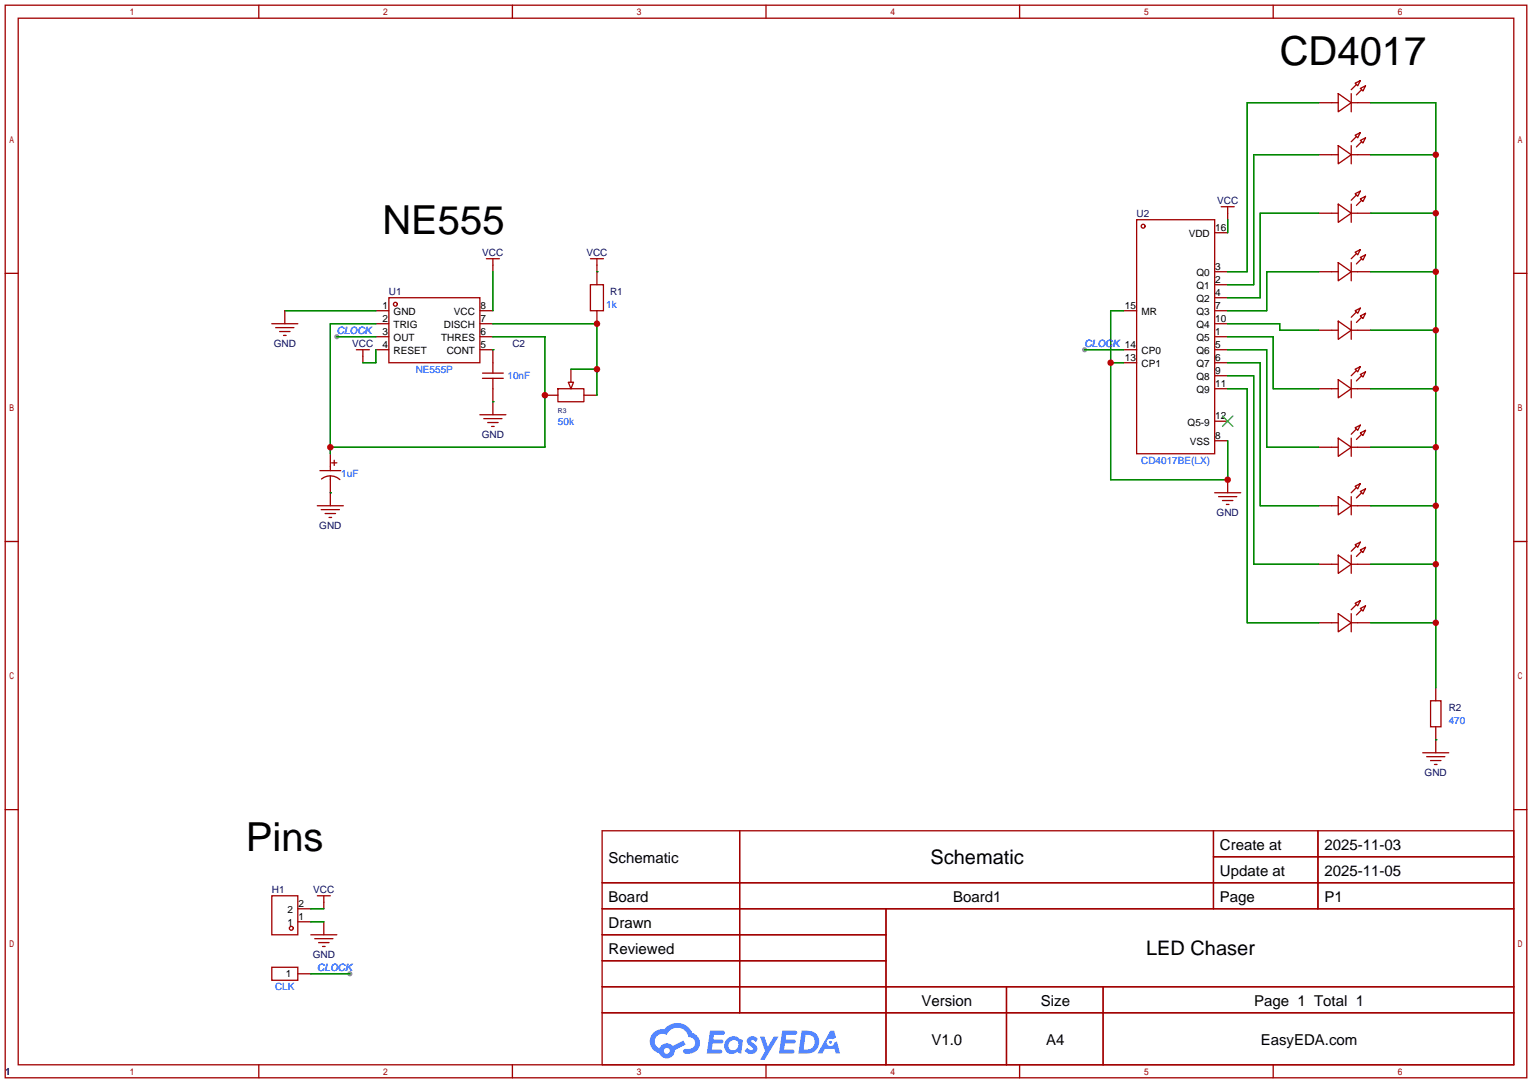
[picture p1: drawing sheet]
<svg xmlns="http://www.w3.org/2000/svg" width="299mm" height="212mm" viewBox="0 0 299 212" stroke-linecap="round" stroke-linejoin="round" font-family="sans-serif">
<g fill="#999">
<circle cx="65.8" cy="65.8" r=".51"/>
<circle cx="68.3" cy="190.2" r=".51"/>
<circle cx="211.8" cy="68.3" r=".51"/>
</g>
<g fill="none" stroke="#a10000" stroke-width=".25">
<path d="M1 1h297.2v209.6h-297.2zM3.6 3.6h292.1v204.4h-292.1zM50.5 1v2.6M100.1 1v2.6M149.6 1v2.6M199.1 1v2.6M248.7 1v2.6M1 53.4h2.6M295.7 53.4h2.5M1 105.8h2.6M295.7 105.8h2.5M1 158.2h2.6"/>
<path d="M295.7 158.2h2.5M117.6 162.3h178.1v45.7h-178.1zM117.6 172.5h178.1M117.6 177.5h178.1M144.5 162.3v35.6M173 177.5v30.5M237 162.3v15.2M237 167.4h58.7M257.4 162.3v15.2M117.6 182.6h55.4M117.6 192.8h178.1M117.6 187.7h55.4"/>
<path d="M117.6 197.9h178.1M196.6 192.8v15.2M215.4 192.8v15.2M50.5 208v2.6M100.1 208v2.6M149.6 208v2.6M199.1 208v2.6M248.7 208v2.6"/>
</g>
<g fill="#5487ff">
<path d="M146.2 202.7a1.3 1.3 0 0 1 1.8 .3l-.4 .6a.54 .54 0 0 0-.9-.2l.1 .2a1.58 1.58 0 0 1 1.1 1.5 1.43 1.43 0 0 1-2.5 .2l.5-.6a.64 .64 0 0 0 .6 .5 .64 .64 0 0 0 .6-.3l-.2-.2a1.35 1.35 0 0 1-.9-1.8z"/>
<path d="M148.5 202.5h.8l.7 2 1.1-2h1l-2.8 4.6h-.9l1-1.7z"/>
<path d="M138.7 201.4h1.6a1.31 1.31 0 0 1 1.3 .2 .4 .4 0 0 1-.4 .5l-1.8 .1-.1 .9h1.7a.4 .4 0 0 1 .3 .4 .4 .4 0 0 1-.4 .4h-1.7l-.2 1.2h.8a1.23 1.23 0 0 1 1.2 .2 .39 .39 0 0 1-.3 .5h-2.7z"/>
<path d="M152.8 201.4h1.6a1.32 1.32 0 0 1 1.3 .2 .39 .39 0 0 1-.4 .5l-1.7 .1-.2 .9h1.7a.4 .4 0 0 1 .3 .4 .4 .4 0 0 1-.4 .4h-1.7l-.2 1.2h.8a1.23 1.23 0 0 1 1.2 .1 .39 .39 0 0 1-.3 .6h-2.7z"/>
<path d="M162.2 201.4h.7l.4 1.3-.7 .4a.75 .75 0 0 0-1.1 .3 .75 .75 0 0 0 .5 1 .75 .75 0 0 0 .9-.7l.6-.2 .6 2.3h-.9l-.2-.9h-1.9l-.5 .9h-.9z"/>
<path d="M156.6 201.4l-.7 4.4h1.5a2.27 2.27 0 0 0 2.6-2.2 2.27 2.27 0 0 0-2.7-2.2zM157.3 202.1a1.5 1.5 0 0 1 1.8 1.6 1.5 1.5 0 0 1-1.9 1.4h-.3z"/>
<path d="M142 203a1.6 1.6 0 0 0-.3 2.3 1.6 1.6 0 0 0 2.3 .2l.8 .3 .3-2.4-.2-.3-.4-.1a1.58 1.58 0 0 0-2.5 0zM142.6 203.5a.99 .99 0 0 1 1.6 .3 .99 .99 0 0 1-.9 1.4 .94 .94 0 0 1-1-.6 .94 .94 0 0 1 .3-1.1z"/>
<path d="M127.6 201.8a2.37 2.37 0 0 0 1.2 4 1.54 1.54 0 0 0 1.7 1 1.54 1.54 0 0 0 1.3-1.6l2.1-1.1-.4-.8-2.1 1a1.57 1.57 0 0 0-2.6 .5 1.5 1.5 0 0 1-.7-2.1 1.5 1.5 0 0 1 2.1-.5 2.23 2.23 0 0 1 2.3-1.4 2.23 2.23 0 0 1 2 1.8 1.16 1.16 0 0 1 1.3 1.1 1.16 1.16 0 0 1-1.1 1.2h-.7a.47 .47 0 0 0-.6 .4 .47 .47 0 0 0 .4 .5 2.17 2.17 0 0 0 2.6-.9 2.17 2.17 0 0 0-.4-2.7l-.8-.4a3.2 3.2 0 0 0-5.4-.7l-1.2 .1zM129.7 205.3a.58 .58 0 0 1 1.1 0 .58 .58 0 0 1-1.1 0z"/>
<circle cx="162.2" cy="203.6" r=".28"/>
</g>
<g fill="none" stroke="#a10000" stroke-width=".25">
<path d="M261.4 18.3l2.5 1.8-2.5 1.7zM263.9 18.3v3.5M264.7 16.3l1-.6-.5 1.1zM264.9 16.5l-1 1M265.7 17.3l1-.5-.5 1zM265.9 17.5l-1 1M257.6 20.1h3.8M257.6 30.2h3.8M261.4 28.4l2.5 1.8-2.5 1.8zM261.4 39.9l2.5 1.8-2.5 1.7zM263.9 20.1h3.8M263.9 28.4v3.6"/>
<path d="M263.9 39.9v3.5M263.9 30.2h3.8M264.7 26.4l1-.5-.5 1zM264.7 37.8l1-.5-.5 1.1zM264.9 26.7l-1 1M264.9 38.1l-1 1M265.7 27.4l1-.5-.5 1zM265.7 38.9l1-.5-.5 1zM265.9 27.7l-1 1M265.9 39.1l-1 1M75.9 58.2h17.8v12.7h-17.8zM95 50.5h2.5"/>
<path d="M96.3 50.5v2.6M115.3 55.6h2.6v5.1h-2.6zM115.3 50.5h2.6M116.6 50.5v5.1M222 42.9h15.2v45.7h-15.2zM237.2 58.2h2.6M237.2 55.6h2.6M237.2 53.1h2.6M237.2 45.5h2.6M238.5 40.4h2.5M239.8 40.4v2.5M257.6 53.1h3.8"/>
<path d="M257.6 41.7h3.8M261.4 51.3l2.5 1.8-2.5 1.8zM263.9 53.1h3.8M263.9 51.3v3.6M263.9 41.7h3.8M264.7 49.3l1-.5-.5 1zM264.9 49.5l-1 1M265.7 50.3l1-.5-.5 1zM265.9 50.5l-1 1.1M53.1 63.2h5.1M53.8 64h3.6M54.6 64.8h2"/>
<path d="M55.4 65.5h.5M55.6 60.7v2.5M69.6 68.3h2.5M70.9 68.3v2.6M73.4 60.7h2.5M73.4 63.2h2.5M73.4 65.8h2.5M73.4 68.3h2.5M93.7 60.7h2.6M93.7 63.2h2.6M93.7 65.8h2.6M93.7 68.3h2.6v4.6"/>
<path d="M94.2 73.9h4.1M94.2 72.9h4.1M96.3 73.9v7.1M106.4 77.2h2.6M109 75.9h5v2.6h-5zM111 74.7h1l-.5 1.2zM111.5 72.1v2.6M114 77.2h2.6M116.6 60.7v2.5M219.5 60.7h2.5M219.5 68.3h2.5M219.5 70.9h2.5"/>
<path d="M237.2 60.7h2.6M237.2 63.2h2.6M237.2 65.8h2.6M237.2 68.3h2.6M237.2 70.9h2.6M237.2 75.9h2.6M237.2 73.4h2.6M257.6 75.9h3.8M257.6 64.5h3.8M261.4 62.7l2.5 1.8-2.5 1.8zM261.4 74.2l2.5 1.7-2.5 1.8zM263.9 75.9h3.8"/>
<path d="M263.9 62.7v3.6M263.9 74.2v3.5M263.9 64.5h3.8M264.7 60.7l1-.5-.5 1zM264.7 72.1l1-.5-.5 1zM264.9 61l-1 1M264.9 72.4l-1 1M265.7 61.7l1-.5-.5 1zM265.7 73.2l1-.6-.5 1.1zM265.9 62l-1 1M265.9 73.4l-1 1M62 98.8h5.1"/>
<path d="M62.5 91.9h4M62.7 99.6h3.6M62.8 93.6a2.74 2.74 0 0 1 3.6 .1M64.5 88.6v3.3M64.5 93v5.8M64.8 90.4h1M65.3 89.9v1M93.7 81h5.1M94.5 81.8h3.5M95.2 82.5h2.1M96 83.3h.5M237.2 86.1h2.6"/>
<path d="M237.2 82.3h2.6M237.2 96.3h5.1M238 97h3.6M238.8 97.8h2M239.5 98.6h.5M239.8 93.7v2.6M257.6 87.4h3.8M257.6 98.8h3.8M261.4 85.6l2.5 1.8-2.5 1.8zM261.4 97l2.5 1.8-2.5 1.8zM263.9 85.6v3.6M263.9 97v3.6"/>
<path d="M263.9 87.4h3.8M263.9 98.8h3.8M264.7 83.6l1-.5-.5 1zM264.7 95l1-.5-.5 1zM264.9 83.8l-1 1M264.9 95.2l-1 1.1M265.7 84.6l1-.5-.5 1zM265.7 96l1-.5-.5 1zM265.9 84.8l-1 1.1M265.9 96.3l-1 1M63.5 100.3h2M64.3 101.1h.5"/>
<path d="M257.6 110.2h3.8M261.4 108.5l2.5 1.7-2.5 1.8zM261.4 119.9l2.5 1.8-2.5 1.7zM263.9 108.5v3.5M263.9 119.9v3.5M263.9 110.2h3.8M264.7 106.4l1-.5-.5 1zM264.7 117.9l1-.6-.5 1.1zM264.9 106.7l-1 1M264.9 118.1l-1 1M265.7 107.4l1-.5-.5 1zM265.7 118.9l1-.5-.5 1z"/>
<path d="M265.9 107.7l-1 1M265.9 119.1l-1 1M257.6 121.7h3.8M263.9 121.7h3.8M279.4 136.9h2v5.1h-2zM280.4 134.4v2.5M277.9 147.1h5.1M278.6 147.8h3.6M279.4 148.6h2M280.2 149.4h.5M280.4 142v5.1M53.1 175h5.1v7.6h-5.1z"/>
<path d="M58.2 177.5h2.5M62 175h2.5M63.2 175v2.5M53.1 189h5.1v2.5h-5.1zM58.2 190.2h2.5M58.2 180.1h2.5M60.7 182.6h5.1M61.5 183.4h3.5M62.2 184.2h2.1M63 184.9h.5M63.2 180.1v2.5"/>
<circle cx="77.2" cy="59.4" r=".38"/>
<circle cx="223.3" cy="44.2" r=".38"/>
<circle cx="56.9" cy="181.4" r=".38"/>
</g>
<path d="M238.8 81.3l2 2M240.8 81.3l-2 2" fill="none" stroke="#3c3" stroke-width=".25"/>
<g fill="none" stroke="#008700" stroke-width=".25">
<path d="M257.6 20.1h-14v33h-3.8M257.6 30.2h-12.7v25.4h-5.1M267.7 20.1h12.7v114.3M267.7 30.2h12.7M96.3 53.1v7.6M116.6 53.1h.1M239.8 42.9v2.6M257.6 53.1h-10.2v7.6h-7.6M257.6 41.7h-11.5v16.5h-6.3M267.7 53.1h12.7M267.7 41.7h12.7M55.6 60.7h17.8"/>
<path d="M65.8 65.8h7.6M73.4 68.3v2.6h-2.5M73.4 63.2h-8.9v25.4M96.3 68.3h.1M96.3 78.5h.1M96.3 65.8h10.1v21.6h-41.9M96.3 63.2h20.3v14M111.5 72.1h5.1M211.8 68.3h7.7M216.9 70.9h2.6M219.5 60.7h-2.6v33h22.9v-7.6M239.8 75.9h3.8v45.8h14"/>
<path d="M239.8 73.4h5.1v36.8h12.7M239.8 70.9h6.3v27.9h11.5M239.8 68.3h7.6v19.1h10.2M239.8 65.8h8.9v10.1h8.9M239.8 63.2h10.1v1.3h7.7M267.7 75.9h12.7M267.7 64.5h12.7M64.5 96.3h.1M267.7 98.8h12.7M267.7 87.4h12.7M267.7 110.2h12.7M267.7 121.7h12.7"/>
<path d="M280.4 144.5h.1M60.7 177.5h2.5M60.7 190.2h7.6M60.7 180.1h2.5"/>
</g>
<g fill="#c00">
<circle cx="280.4" cy="121.7" r=".63"/>
<circle cx="280.4" cy="110.2" r=".63"/>
<circle cx="280.4" cy="98.8" r=".63"/>
<circle cx="280.4" cy="87.4" r=".63"/>
<circle cx="280.4" cy="75.9" r=".63"/>
<circle cx="280.4" cy="64.5" r=".63"/>
<circle cx="280.4" cy="53.1" r=".63"/>
<circle cx="280.4" cy="41.7" r=".63"/>
<circle cx="280.4" cy="30.2" r=".63"/>
<circle cx="106.4" cy="77.2" r=".63"/>
<circle cx="64.5" cy="87.4" r=".63"/>
<circle cx="116.6" cy="72.1" r=".63"/>
<circle cx="116.6" cy="63.2" r=".63"/>
<circle cx="216.9" cy="70.9" r=".63"/>
<circle cx="239.8" cy="93.7" r=".63"/>
</g>
<g font-size="7.8">
<text x="249.9" y="12.6">CD4017</text>
<text x="74.7" y="45.7">NE555</text>
<text x="48" y="166.3">Pins</text>
</g>
<g font-size="3.9">
<text x="181.7" y="168.8">Schematic</text>
<text x="223.8" y="186.6">LED Chaser</text>
</g>
<g font-size="2.9">
<text x="238.3" y="166.1">Create at</text>
<text x="258.7" y="166.1">2025-11-03</text>
<text x="118.9" y="168.6">Schematic</text>
<text x="238.3" y="171.1">Update at</text>
<text x="258.7" y="171.1">2025-11-05</text>
<text x="118.9" y="176.2">Board</text>
<text x="186.1" y="176.2">Board1</text>
<text x="238.3" y="176.2">Page</text>
<text x="258.7" y="176.2">P1</text>
<text x="118.9" y="181.3">Drawn</text>
<text x="118.9" y="186.4">Reviewed</text>
<text x="180" y="196.5">Version</text>
<text x="203.3" y="196.5">Size</text>
<text x="244.9" y="196.5">Page 1 Total 1</text>
<text x="181.9" y="204.2">V1.0</text>
<text x="204.3" y="204.2">A4</text>
<text x="246.2" y="204.2">EasyEDA.com</text>
</g>
<g font-size="2" fill="#000080">
<text x="237.7" y="39.8">VCC</text>
<text x="222" y="42.3">U2</text>
<text x="94.2" y="50">VCC</text>
<text x="114.5" y="50">VCC</text>
<text x="75.9" y="57.6">U1</text>
<text x="119.1" y="57.6">R1</text>
<text x="53.5" y="67.7">GND</text>
<text x="68.8" y="67.7">VCC</text>
<text x="100.1" y="67.7">C2</text>
<text x="94.1" y="85.5">GND</text>
<text x="237.6" y="100.8">GND</text>
<text x="62.3" y="103.3">GND</text>
<text x="283" y="138.9">R2</text>
<text x="278.2" y="151.6">GND</text>
<text x="53.1" y="174.4">H1</text>
<text x="61.2" y="174.4">VCC</text>
<text x="61.1" y="187.1">GND</text>
<text x="1" y="210">1</text>
</g>
<g font-size="2">
<text x="232.2" y="46.4">VDD</text>
<text x="237.4" y="45.1">16</text>
<text x="237.4" y="52.7">3</text>
<text x="233.7" y="59.1">Q2</text>
<text x="233.7" y="56.5">Q1</text>
<text x="233.7" y="54">Q0</text>
<text x="237.4" y="57.8">4</text>
<text x="237.4" y="55.3">2</text>
<text x="74.7" y="60.4">1</text>
<text x="74.7" y="62.9">2</text>
<text x="74.7" y="65.4">3</text>
<text x="76.9" y="61.6">GND</text>
<text x="76.9" y="64.2">TRIG</text>
<text x="86.7" y="64.2">DISCH</text>
<text x="88.7" y="61.6">VCC</text>
<text x="93.9" y="65.4">6</text>
<text x="93.9" y="62.9">7</text>
<text x="93.9" y="60.4">8</text>
<text x="219.7" y="60.4">15</text>
<text x="222.9" y="61.6">MR</text>
<text x="233.7" y="64.2">Q4</text>
<text x="233.7" y="61.6">Q3</text>
<text x="237.4" y="65.4">1</text>
<text x="237.4" y="62.9">10</text>
<text x="237.4" y="60.4">7</text>
<text x="74.7" y="68">4</text>
<text x="76.9" y="66.7">OUT</text>
<text x="76.9" y="69.2">RESET</text>
<text x="86.2" y="66.7">THRES</text>
<text x="87.3" y="69.2">CONT</text>
<text x="93.9" y="68">5</text>
<text x="219.7" y="70.5">13</text>
<text x="222.9" y="69.2">CP0</text>
<text x="222.9" y="71.8">CP1</text>
<text x="233.7" y="71.8">Q7</text>
<text x="233.7" y="69.2">Q6</text>
<text x="233.7" y="66.7">Q5</text>
<text x="237.4" y="70.5">6</text>
<text x="237.4" y="68">5</text>
<text x="233.7" y="76.9">Q9</text>
<text x="233.7" y="74.3">Q8</text>
<text x="237.4" y="75.6">11</text>
<text x="237.4" y="73.1">9</text>
<text x="232" y="83.2">Q5-9</text>
<text x="237.4" y="81.9">12</text>
<text x="232.4" y="87">VSS</text>
<text x="237.4" y="85.8">8</text>
<text x="56.1" y="178.5">2</text>
<text x="58.3" y="179.7">1</text>
<text x="58.3" y="177.2">2</text>
<text x="56.1" y="181">1</text>
<text x="55.8" y="190.9">1</text>
</g>
<g font-size="2" fill="#00f">
<text x="65.8" y="65.2">CLOCK</text>
<text x="118.4" y="60.1">1k</text>
<text x="211.8" y="67.7">CLOCK 14</text>
<text x="81.2" y="72.8">NE555P</text>
<text x="99.1" y="74.1">10nF</text>
<text x="109" y="83">50k</text>
<text x="66.6" y="93.1">1uF</text>
<text x="222.9" y="90.6">CD4017BE(LX)</text>
<text x="283" y="141.4">470</text>
<text x="62" y="189.7">CLOCK</text>
<text x="53.7" y="193.5">CLK</text>
</g>
<text font-size="1.3" fill="#000080" x="109" y="80.6">R3</text>
</svg>
